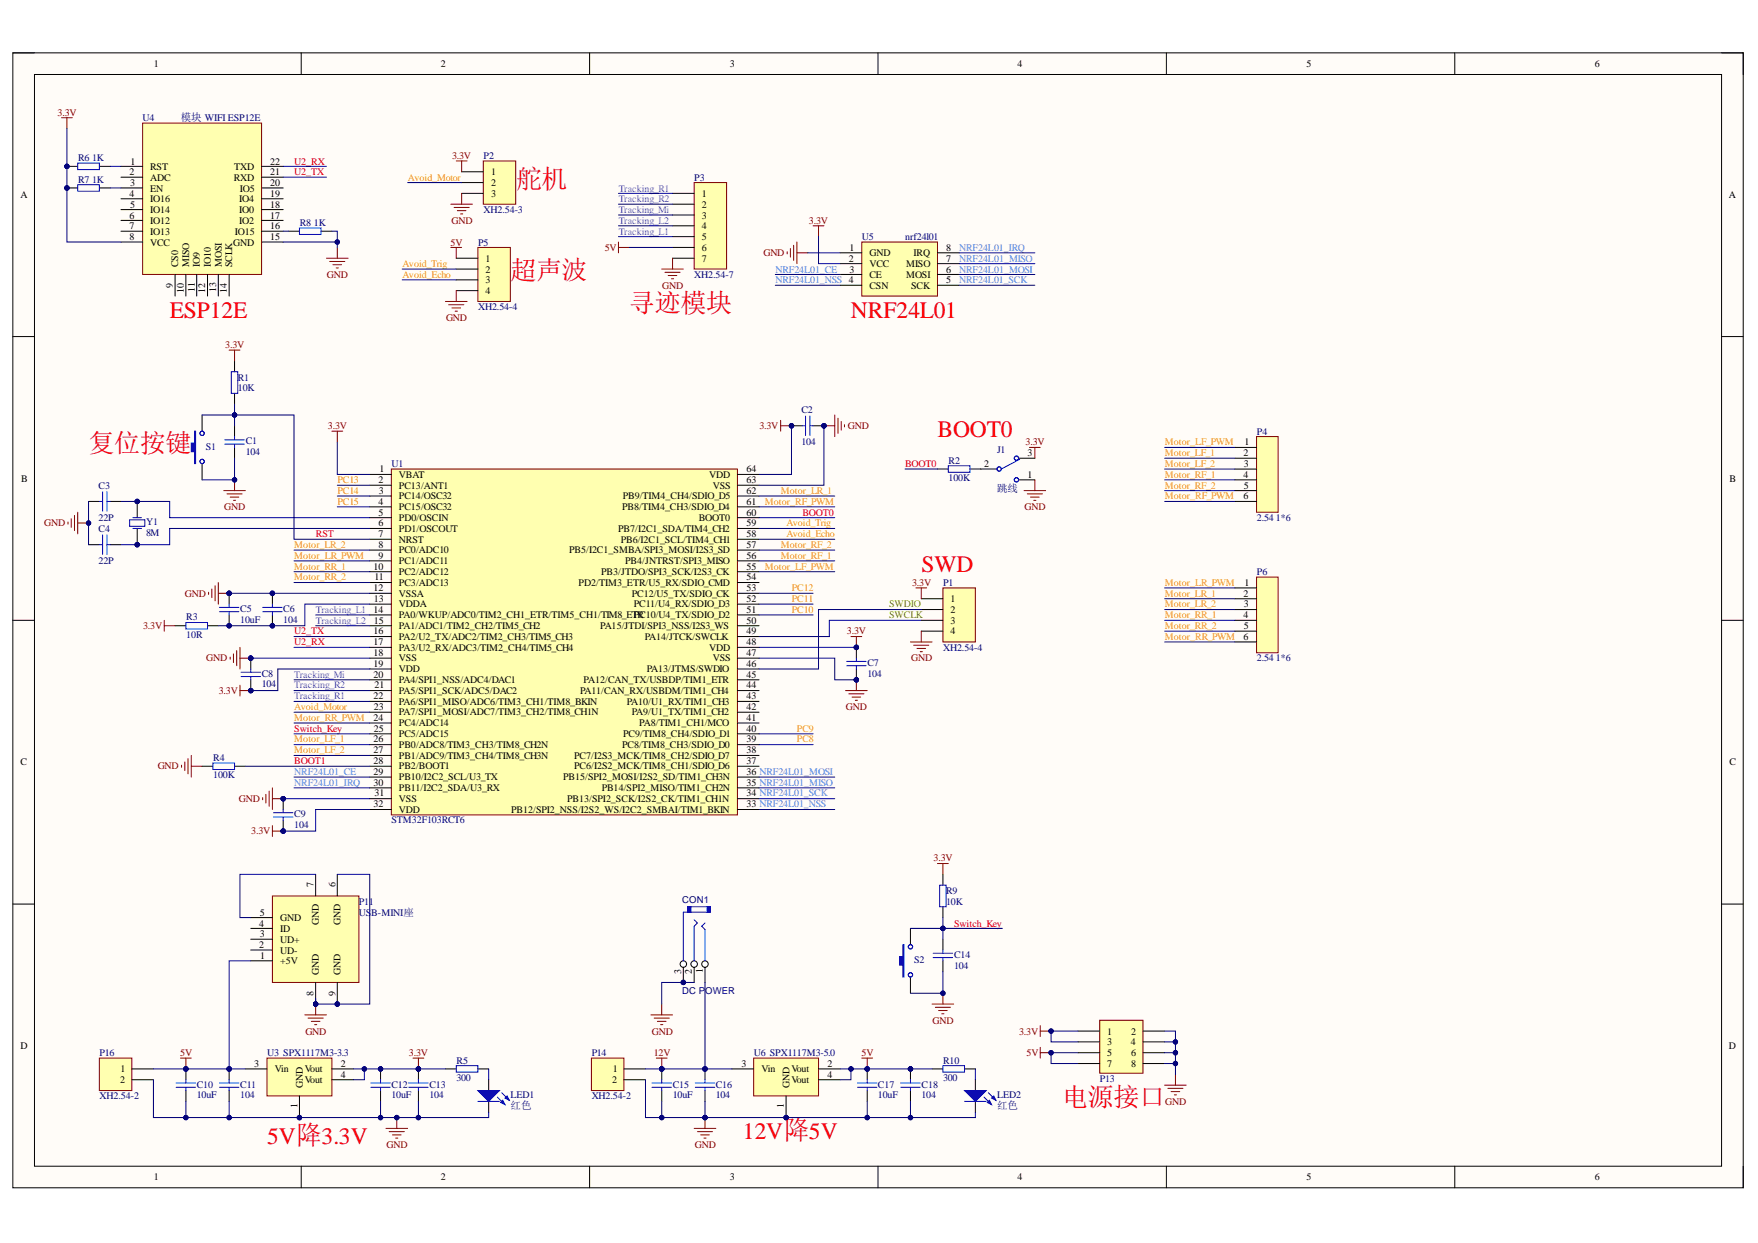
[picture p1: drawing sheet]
# Altium project Tracking-Car.PrjPcb
1 sheet, 50 parts. Net scope: global (net labels, ports and power ports of the same name join across sheets).
Board file: Tracking-Car.PcbDoc

## Sheet Tracking-Car.SchDoc
size 406 x 266 mm; SheetNumber: 1; SheetTotal: 1

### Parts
C1  104  [0805]
C2  104  [0805]
C3  22P  [0805]
C4  22P  [0805]
C5  10uF  [0805]
C6  104  [0805]
C7  104  [0805]
C8  104  [0805]
C9  104  [0805]
C10  10uF  [0805]
C11  104  [0805]
C12  10uF  [0805]
C13  104  [0805]
C14  104  [0805]
C15  10uF  [0805]
C16  104  [0805]
C17  10uF  [0805]
C18  104  [0805]
CON1  DC POWER  [Power  2.1mm]
J1  跳线  [单排插针 2.54 1*3]
LED1  红色  [LED0805]
LED2  红色  [LED0805]
P1  XH2.54-4  [VH2.54_4]
P2  XH2.54-3  [单排插针 2.54 1*3]
P3  XH2.54-7  [VH2.54_7]
P4  2.54 1*6  [单排插针 2.54 1*6]
P5  XH2.54-4  [VH2.54_4]
P6  2.54 1*6  [单排插针 2.54 1*6]
P11  USB-MINI座  [USB MINI DIP]
P13  双排插针 2.54 2*4  [双排插针 2.54 2*4]  (value not drawn)
P14  XH2.54-2  [VH2.54_2]
P16  XH2.54-2  [VH2.54_2]
R1  10K  [0805]
R2  100K  [0805]
R3  10R  [0805]
R4  100K  [0805]
R5  300  [0805]
R6  1K  [0805]
R7  1K  [0805]
R8  1K  [0805]
R9  10K  [0805]
R10  300  [0805]
S1  key  [按键 轻触  6*3]  (value not drawn)
S2  key  [按键 轻触  6*3]  (value not drawn)
U1  STM32F103RCT6  [LQFP64]
U3  SPX1117M3-3.3  [SOT223]
U4  模块 WIFI ESP12E  [模块 WIFI ESP12E]
U5  nrf24l01  [模块 NRF24L01]
U6  SPX1117M3-5.0  [SOT223]
Y1  8M  [晶振 BCY-W2/E4.7]

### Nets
3.3V: C2.2 C7.1 C8.1 C9.1 C12.2 C13.2 J1.3 P1.1 P2.1 P13.1 P13.3 R1.1 R3.2 R5.2 R6.2 R7.2 R9.1 U1.1(VBAT) U1.19(VDD) U1.32(VDD) U1.48(VDD) U1.64(VDD) U3.2(Vout) U3.4(Vout) U4.8(VCC) U5.2(VCC)
5V: C10.2 C11.2 C17.2 C18.2 P3.6 P5.1 P11.1(+5V) P13.5 P13.7 P16.1 R10.2 U3.3(Vin) U6.2(Vout) U6.4(Vout)
12V: C15.2 C16.2 CON1.1 P14.1 U6.3(Vin)
GND: C1.1 C2.1 C3.1 C4.1 C5.2 C6.2 C7.2 C8.2 C9.2 C10.1 C11.1 C12.1 C13.1 C14.1 C15.1 C16.1 C17.1 C18.1 CON1.2 CON1.3 J1.1 LED1.2(K) LED2.2(K) P1.4 P2.3 P3.7 P5.4 P11.6(GND) P11.8(GND) P11.9(GND) P13.2 P13.4 P13.6 P13.8 P14.2 P16.2 R4.2 R8.1 S1.1 S2.1 U1.12(VSSA) U1.18(VSS) U1.31(VSS) U1.47(VSS) U1.63(VSS) U3.1(GND) U4.15(GND) U5.1(GND) U6.1(GND)
Avoid_Echo: P5.3 U1.58(PB6/I2C1_SCL/TIM4_CH1)
Avoid_Motor: P2.2 U1.23(PA7/SPI1_MOSI/ADC7/TIM3_CH2/TIM8_CH1N)
Avoid_Trig: P5.2 U1.59(PB7/I2C1_SDA/TIM4_CH2)
BOOT0: R2.2 U1.60(BOOT0)
BOOT1: R4.1 U1.28(PB2/BOOT1)
Motor_LF_1: P4.2 U1.26(PB0/ADC8/TIM3_CH3/TIM8_CH2N)
Motor_LF_2: P4.3 U1.27(PB1/ADC9/TIM3_CH4/TIM8_CH3N)
Motor_LF_PWM: P4.1 U1.55(PB3/JTDO/SPI3_SCK/I2S3_CK)
Motor_LR_1: P6.2 U1.62(PB9/TIM4_CH4/SDIO_D5)
Motor_LR_2: P6.3 U1.8(PC0/ADC10)
Motor_LR_PWM: P6.1 U1.9(PC1/ADC11)
Motor_RF_1: P4.4 U1.56(PB4/JNTRST/SPI3_MISO)
Motor_RF_2: P4.5 U1.57(PB5/I2C1_SMBA/SPI3_MOSI/I2S3_SD)
Motor_RF_PWM: P4.6 U1.61(PB8/TIM4_CH3/SDIO_D4)
Motor_RR_1: P6.4 U1.10(PC2/ADC12)
Motor_RR_2: P6.5 U1.11(PC3/ADC13)
Motor_RR_PWM: P6.6 U1.24(PC4/ADC14)
NRF24L01_CE: U1.29(PB10/I2C2_SCL/U3_TX) U5.3(CE)
NRF24L01_IRQ: U1.30(PB11/I2C2_SDA/U3_RX) U5.8(IRQ)
NRF24L01_MISO: U1.35(PB14/SPI2_MISO/TIM1_CH2N) U5.7(MISO)
NRF24L01_MOSI: U1.36(PB15/SPI2_MOSI/I2S2_SD/TIM1_CH3N) U5.6(MOSI)
NRF24L01_NSS: U1.33(PB12/SPI2_NSS/I2S2_WS/I2C2_SMBAI/TIM1_BKIN) U5.4(CSN)
NRF24L01_SCK: U1.34(PB13/SPI2_SCK/I2S2_CK/TIM1_CH1N) U5.5(SCK)
PC8: U1.39(PC8/TIM8_CH3/SDIO_D0)
PC9: U1.40(PC9/TIM8_CH4/SDIO_D1)
PC10: U1.51(PC10/U4_TX/SDIO_D2)
PC11: U1.52(PC11/U4_RX/SDIO_D3)
PC12: U1.53(PC12/U5_TX/SDIO_CK)
PC13: U1.2(PC13/ANT1)
PC14: U1.3(PC14/OSC32)
PC15: U1.4(PC15/OSC32)
RST: C1.2 R1.2 S1.2 U1.7(NRST)
SWCLK: P1.3 U1.49(PA14/JTCK/SWCLK)
SWDIO: P1.2 U1.46(PA13/JTMS/SWDIO)
Switch_Key: C14.2 R9.2 S2.2 U1.25(PC5/ADC15)
Tracking_L1: P3.5 U1.14(PA0/WKUP/ADC0/TIM2_CH1_ETR/TIM5_CH1/TIM8_ETR)
Tracking_L2: P3.4 U1.15(PA1/ADC1/TIM2_CH2/TIM5_CH2)
Tracking_Mi: P3.3 U1.20(PA4/SPI1_NSS/ADC4/DAC1)
Tracking_R1: P3.1 U1.22(PA6/SPI1_MISO/ADC6/TIM3_CH1/TIM8_BKIN)
Tracking_R2: P3.2 U1.21(PA5/SPI1_SCK/ADC5/DAC2)
U2_RX: U1.17(PA3/U2_RX/ADC3/TIM2_CH4/TIM5_CH4) U4.22(TXD)
U2_TX: U1.16(PA2/U2_TX/ADC2/TIM2_CH3/TIM5_CH3) U4.21(RXD)
NetC3_2: C3.2 U1.5(PD0/OSCIN) Y1.2(OSC2)
NetC4_2: C4.2 U1.6(PD1/OSCOUT) Y1.1(OSC1)
NetC5_1: C5.1 C6.1 R3.1 U1.13(VDDA)
NetJ1_2: J1.2 R2.1
NetLED1_1: LED1.1(A) R5.1
NetLED2_1: LED2.1(A) R10.1
NetP11_5: P11.5(GND) P11.7(GND)
NetR6_1: R6.1 U4.1(RST)
NetR7_1: R7.1 U4.3(EN)
NetR8_2: R8.2 U4.16(IO15)

Not connected (* = marked no-connect by the designer): P11 2(UD-) 3(UD+) 4(ID); U1 37(PC6/I2S2_MCK/TIM8_CH1/SDIO_D6) 38(PC7/I2S3_MCK/TIM8_CH2/SDIO_D7) 41(PA8/TIM1_CH1/MCO) 42(PA9/U1_TX/TIM1_CH2) 43(PA10/U1_RX/TIM1_CH3) 44(PA11/CAN_RX/USBDM/TIM1_CH4) 45(PA12/CAN_TX/USBDP/TIM1_ETR) 50(PA15/JTDI/SPI3_NSS/I2S3_WS) 54(PD2/TIM3_ETR/U5_RX/SDIO_CMD); U4 2(ADC) 4(IO16) 5(IO14) 6(IO12) 7(IO13) 9(CS0) 10(MISO) 11(IO9) 12(IO10) 13(MOSI) 14(SCLK) 17(IO2) 18(IO0) 19(IO4) 20(IO5)

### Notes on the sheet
- (near P2) 舵机
- (near P5) 超声波
- (near U4) ESP12E
- (near P3) 寻迹模块
- (near U5) NRF24L01
- 复位按键
- BOOT0
- (near P1) SWD
- (near U3) 5V降3.3V
- (near U6) 12V降5V
- (near P13) 电源接口
